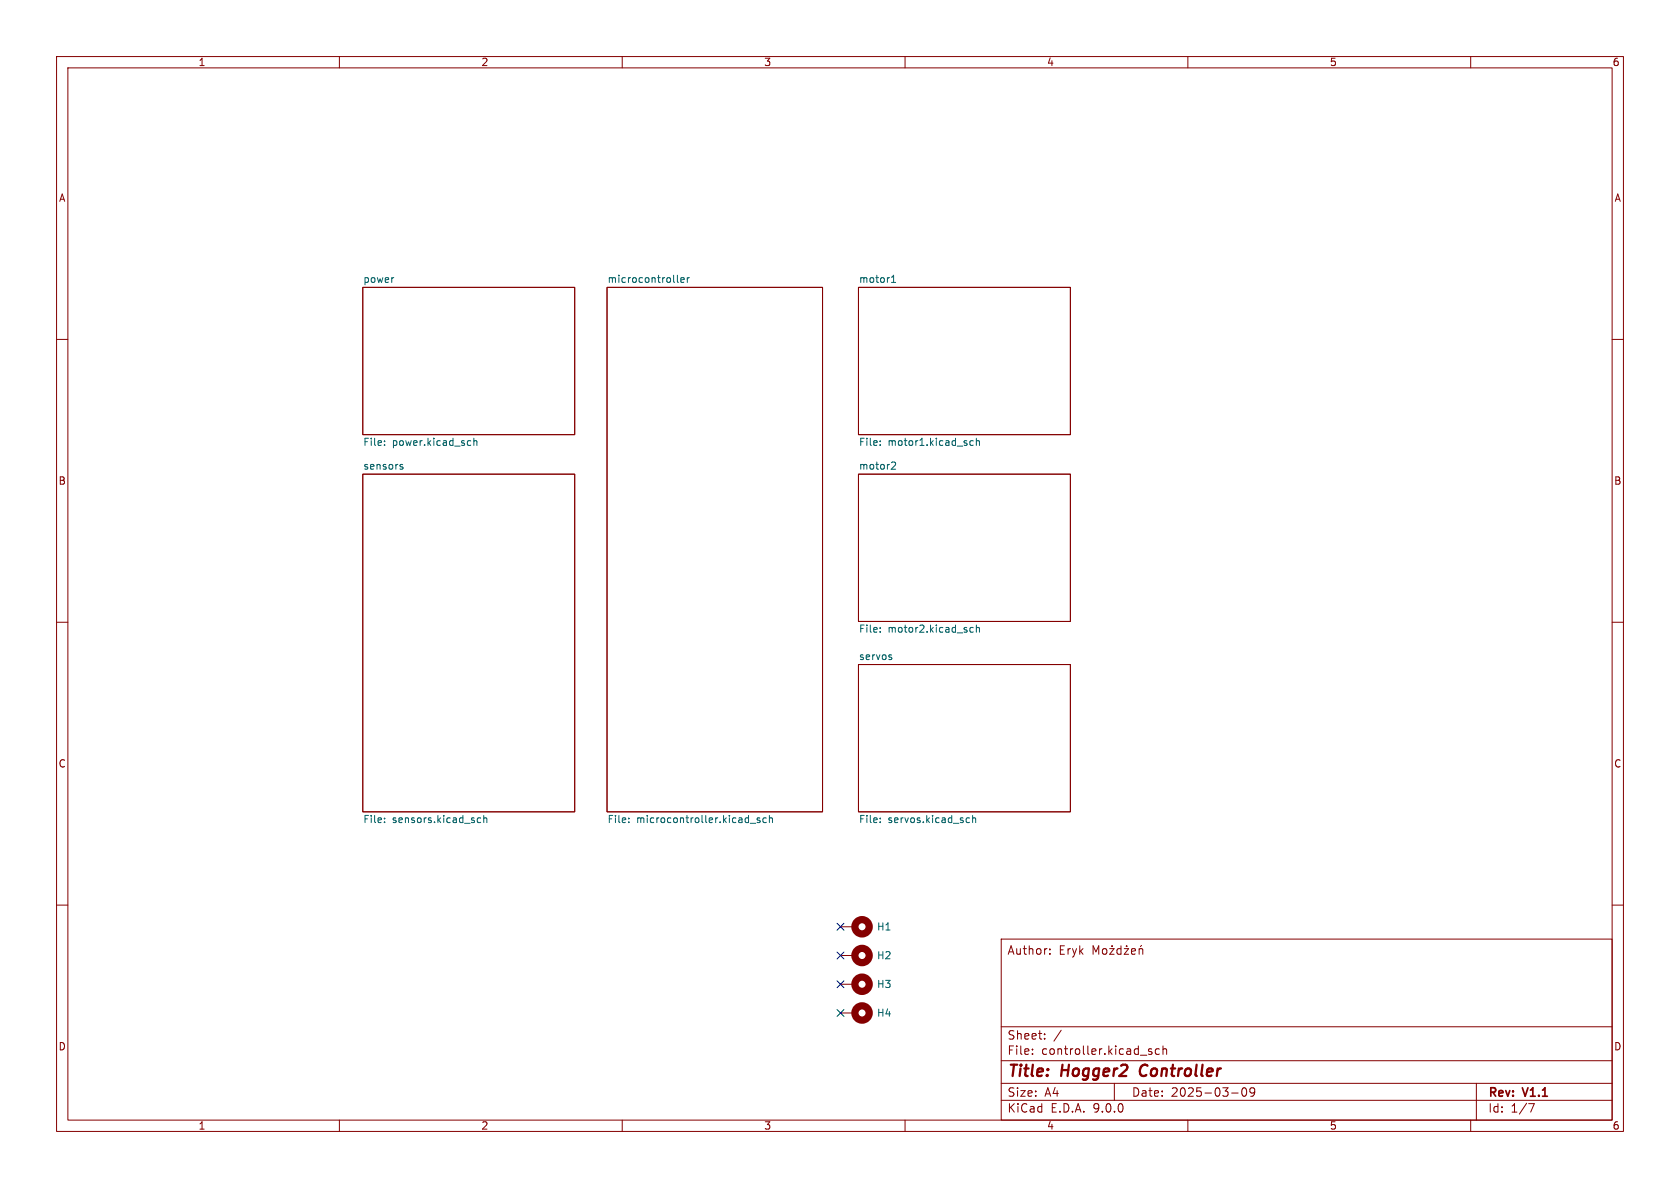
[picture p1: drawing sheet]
<svg xmlns="http://www.w3.org/2000/svg" width="297mm" height="210mm" viewBox="0 0 297 210" stroke-linecap="round" stroke-linejoin="round" font-family="sans-serif">
<g fill="none" stroke="#840000" stroke-width=".18">
<path d="M10 10h277v190h-277zM12 12h273v186h-273zM60 10v2M110 10v2M160 10v2M210 10v2M260 10v2M64.1 50.8h37.5v26h-37.5zM107.3 50.8h38.1v92.7h-38.1zM151.8 50.8h37.4v26h-37.4zM10 60h2M285 60h2"/>
<path d="M64.1 83.8h37.5v59.7h-37.5zM151.8 83.8h37.4v26.1h-37.4zM10 110h2M151.8 117.5h37.4v26h-37.4zM285 110h2M10 160h2M148.6 168.9h2.5M148.6 179.1h2.5M148.6 174h2.5M148.6 163.8h2.5M177 166h108v32h-108zM185.6 168.6v.1"/>
<path d="M185.6 167.8v.1M193.2 168.7v-1.5l.5 1.1 .5-1.1v1.5M195 167.8l.4-.1 .3 .3v.4l-.3 .3-.4-.1-.1-.2v-.4zM196.2 167.7h.8l-.8 1h.8M196.6 167.2v.1M198.2 167.8l-.5-.1-.2 .3v.4l.1 .2h.6M198.2 167.2v1.5M198.7 167.7h.8l-.8 1h.8M199.2 167.2v.1M200 168.2l.7-.1v-.3l-.5-.1-.2 .2 .1 .7h.6M201.4 167.8l.2-.1 .4 .1v.9M201.4 167.7v1"/>
<path d="M201.8 167.1l-.2 .2M285 160h2M60 198v2M110 198v2M160 198v2M177 194.5h108M177 191.5h108M177 187.5h108M177 181.5h108M182.5 186.3v.1M182.5 185.5v.1M184.7 183.6v.1"/>
<path d="M184.7 182.8v.1M187.6 182.1l-1.3 2M197 191.5v3M203.1 185.8l.5 .2 .1 .2-.2 .2-.5-.1M203.1 185.5h.5M205 185.5l-.5-.1-.3 .3v.4l.2 .2h.6M205.6 185.5l.2-.1 .4 .1v.9M205.6 184.9v1.5M210 198v2M217.7 193.2h1.2M219.7 192.4l.2-.1a.81 .81 0 0 1 .6 .6 .81 .81 0 0 1-.3 .8l-.2 .1a.81 .81 0 0 1-.3-1.4zM221.8 192.9l-.3 .3h-.3l-.2-.3 .1-.5 .4-.1 .2 .1a.99 .99 0 0 1-.3 1.4h-.3"/>
<path d="M260 198v2M261 191.5v6.5M270.2 195.1h1l-.6 1.5"/>
</g>
<path d="M201.8 188.5a1.27 1.27 0 0 0 0 1.6" fill="none" stroke="#840000" stroke-width=".4"/>
<g fill="none" stroke="#006464" stroke-width=".18">
<path d="M69.5 49.1h.1M119.8 48.7v1l.1 .2M120.4 49.5l.6-.1-.1-.3h-.4l-.1 .2v.6h.5M121.5 49.1v.8M121.9 49.1l-.4 .2M157.6 49.9h.7M157.6 49l.4-.3v1.2M68 78.6v.1M68 78v.1M82.9 77.9l.3 .1M83.2 78.7h-.3M83.8 78l.2-.1 .3 .1v.7"/>
<path d="M83.8 77.5v1.2M155.6 78v.1M155.6 78.6v.1M172.1 78l-.4-.1-.2 .2 .1 .6h.5M172.6 77.5v1.2M172.6 78l.2-.1 .3 .1 .1 .7M70.8 82.5l.5 .2-.1 .2h-.4M70.8 82.2h.4M157.8 81.7h.4l.1 .3-.8 .9h.8M155.6 111.6v.2M155.6 111v.1M157.5 116.2l.2 .2-.2 .2"/>
<path d="M157.5 115.8h.1M172.1 111l-.4-.1-.2 .3 .1 .5h.5M172.6 111l.2-.1 .3 .1 .1 .8M172.6 110.5v1.3M68 144.6v.2M68 145.3v.1M84.4 145.2l.2 .2h.4M85 144.6h-.4l-.2 .2M85.5 144.7l.2-.1h.3l.1 .8M85.5 144.1v1.3M111.2 145.3v.1M111.2 144.6v.2"/>
<path d="M132.6 145.5h1M134.3 144.6h-.3l-.2 .2 .1 .1 .4 .2v.3h-.5M135.5 144.6h-.4l-.2 .2 .1 .6h.5M136 144.7l.2-.1h.3l.1 .8M136 144.1v1.3M155.6 144.6v.2M155.6 145.3v.1M171 144.6h.4M171.4 145.4h-.4M171.9 144.7l.2-.1h.3l.1 .8M171.9 144.1v1.3"/>
</g>
<g fill="none" stroke="#840000" stroke-width="1.3">
<circle cx="152.4" cy="168.9" r="1.27"/>
<circle cx="152.4" cy="163.8" r="1.27"/>
<circle cx="152.4" cy="174" r="1.27"/>
<circle cx="152.4" cy="179.1" r="1.27"/>
</g>
<path d="M148 178.5l1.2 1.2M148 173.4l1.2 1.2M148 163.2l1.2 1.2M148 168.3l1.2 1.2M149.2 178.5l-1.2 1.2M149.2 173.4l-1.2 1.2M149.2 163.2l-1.2 1.2M149.2 168.3l-1.2 1.2" fill="none" stroke="#000084" stroke-width=".18"/>
<g font-size="2.8" fill="#840000">
<text x="178" y="190.9">Title:</text>
<text x="187.7" y="190.9">Hogger2</text>
<text x="202.4" y="190.9">Controller</text>
</g>
<g font-size="2.1" fill="#840000">
<text x="178" y="169">Author:</text>
<text x="187.2" y="169">Eryk</text>
<text x="178" y="184">Sheet:</text>
<text x="178" y="186.7">File:</text>
<text x="184.1" y="186.7">controller.kicad_sch</text>
<text x="178" y="196.9">KiCad</text>
<text x="178" y="194.1">Size:</text>
<text x="184.7" y="194.1">A4</text>
<text x="185.7" y="196.9">E.D.A.</text>
<text x="193.3" y="196.9">9.0.0</text>
<text x="200" y="194.1">Date:</text>
<text x="207" y="194.1">2025-03-09</text>
<text x="263" y="194.3">Rev:</text>
<text x="263" y="196.9">Id:</text>
<text x="267.1" y="196.9">1/7</text>
<text x="269.4" y="194.3">V1.1</text>
</g>
<g font-size="1.8" fill="#840000">
<text x="35" y="11.9">1</text>
<text x="85" y="11.9">2</text>
<text x="135" y="11.9">3</text>
<text x="185" y="11.9">4</text>
<text x="235" y="11.9">5</text>
<text x="285" y="11.9">6</text>
<text x="10.3" y="35.9">A</text>
<text x="285.3" y="35.9">A</text>
<text x="10.3" y="85.9">B</text>
<text x="285.3" y="85.9">B</text>
<text x="10.3" y="135.9">C</text>
<text x="285.3" y="135.9">C</text>
<text x="10.3" y="185.9">D</text>
<text x="285.3" y="185.9">D</text>
<text x="35" y="199.9">1</text>
<text x="85" y="199.9">2</text>
<text x="135" y="199.9">3</text>
<text x="185" y="199.9">4</text>
<text x="235" y="199.9">5</text>
<text x="285" y="199.9">6</text>
</g>
<g font-size="1.8" fill="#006464">
<text x="64.1" y="50.1">power</text>
<text x="107.3" y="50.1">microcontroller</text>
<text x="151.8" y="50.1">motor1</text>
<text x="64.1" y="79.1">File:</text>
<text x="64.1" y="83.1">sensors</text>
<text x="69.4" y="79.1">power.kicad_sch</text>
<text x="151.8" y="83.1">motor2</text>
<text x="151.8" y="79.1">File:</text>
<text x="157" y="79.1">motor1.kicad_sch</text>
<text x="151.8" y="112.2">File:</text>
<text x="157" y="112.2">motor2.kicad_sch</text>
<text x="151.8" y="116.8">servos</text>
<text x="64.1" y="145.8">File:</text>
<text x="69.4" y="145.8">sensors.kicad_sch</text>
<text x="107.3" y="145.8">File:</text>
<text x="112.5" y="145.8">microcontroller.kicad_sch</text>
<text x="151.8" y="145.8">File:</text>
<text x="157" y="145.8">servos.kicad_sch</text>
<text x="154.9" y="164.7">H1</text>
<text x="154.9" y="169.8">H2</text>
<text x="154.9" y="179.9">H4</text>
<text x="154.9" y="174.9">H3</text>
</g>
</svg>
